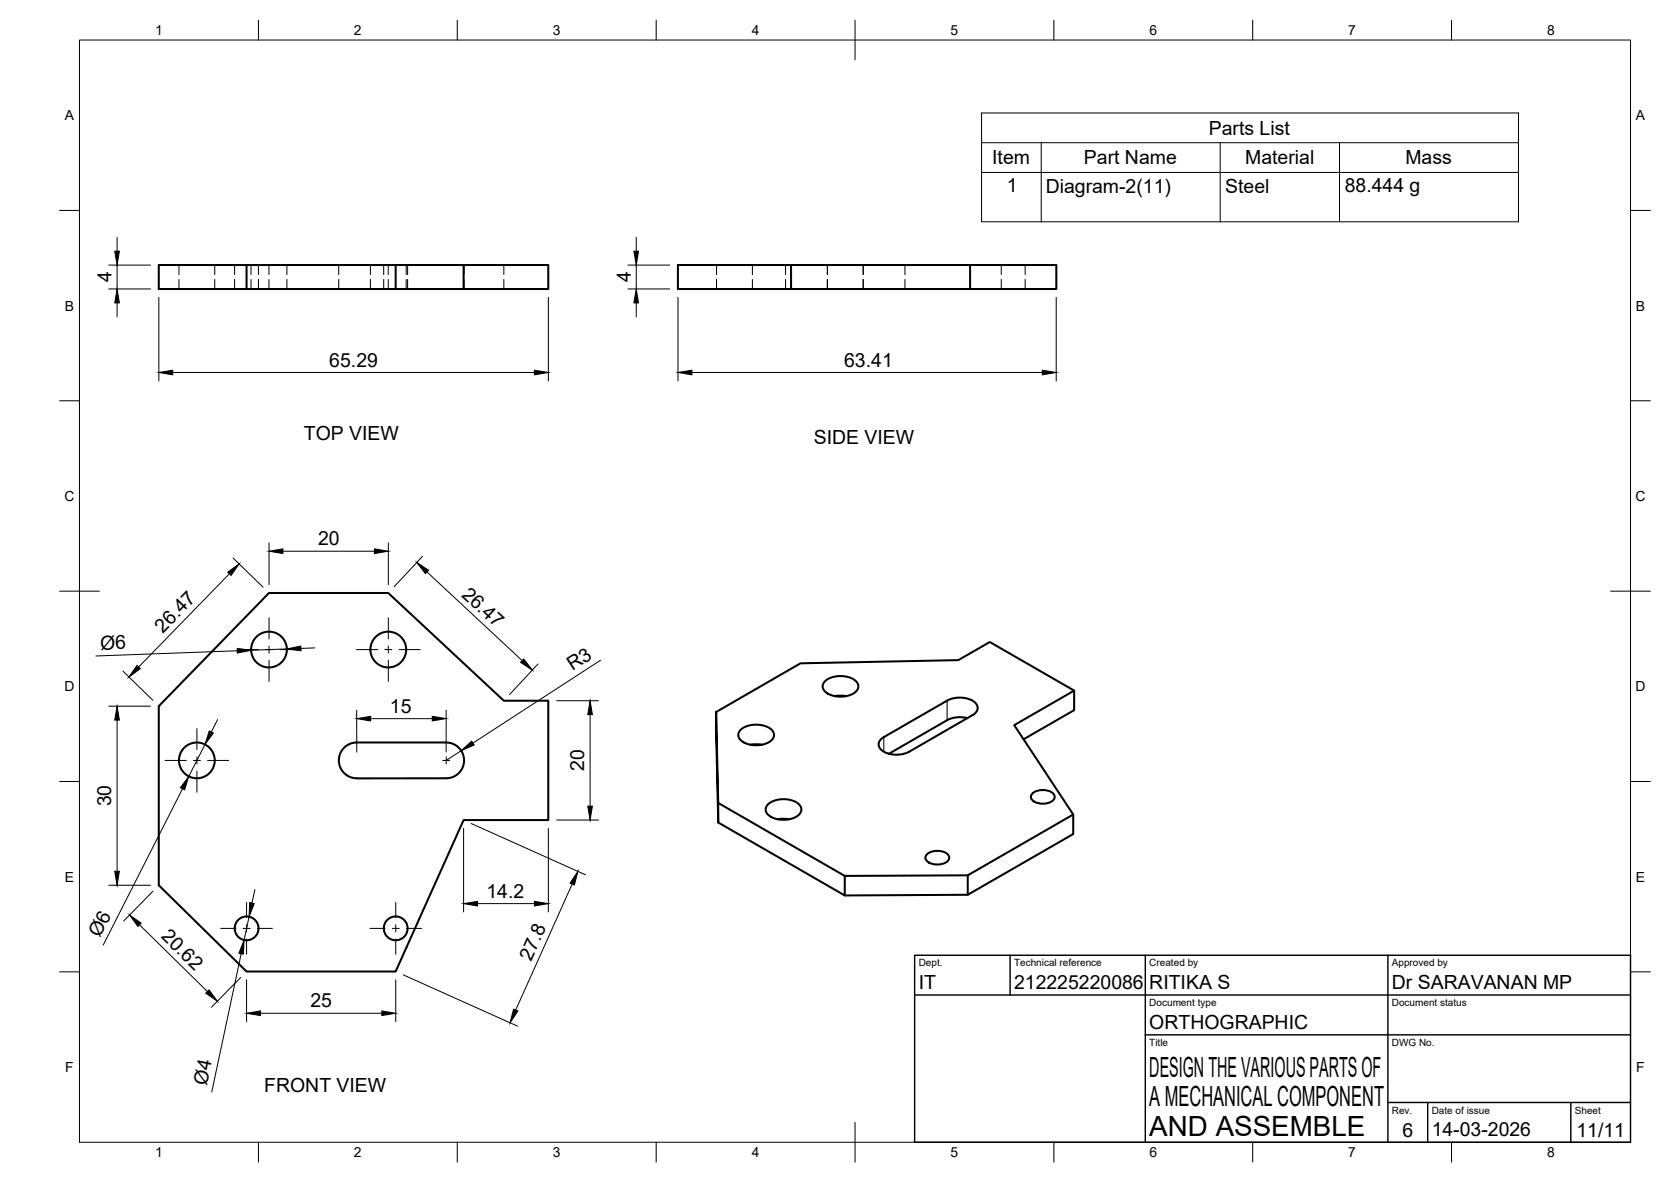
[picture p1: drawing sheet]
<svg xmlns="http://www.w3.org/2000/svg" width="420mm" height="297mm" viewBox="0 0 420 297" stroke-linecap="round" stroke-linejoin="round" font-family="sans-serif">
<!-- layer: Hidden -->
<g fill="none" stroke="#000" stroke-width=".25">
<path d="M45 66.6v2.4M45 70.2v2.4M54 66.6v2.4M54 70.2v2.4M59 66.6v2.4M59 70.2v2.4M63.1 66.6v2.4M63.1 70.2v2.4M65 66.6v2.4M65 70.2v2.4M67.6 66.6v2.4M67.6 70.2v2.4"/>
<path d="M72.1 66.6v2.4M72.1 70.2v2.4M85.2 66.6v2.4M85.2 70.2v2.4M93.1 66.6v2.4M93.1 70.2v2.4M96.5 66.6v2.4M96.5 70.2v2.4M97.6 66.6v2.4M97.6 70.2v2.4M102.1 66.6v2.4M102.1 70.2v2.4"/>
<path d="M102.5 66.6v2.4M102.5 70.2v2.4M116.7 66.6v2.4M116.7 70.2v2.4M126.7 66.6v2.4M126.7 70.2v2.4M180.2 66.6v2.4M180.2 70.2v2.4M189.2 66.6v2.4M189.2 70.2v2.4M197.5 66.6v2.4M197.5 70.2v2.4"/>
<path d="M208 66.6v2.4M208 70.2v2.4M217 66.6v2.4M217 70.2v2.4M227.5 66.6v2.4M227.5 70.2v2.4M251.8 66.6v2.4M251.8 70.2v2.4M257.8 66.6v2.4M257.8 70.2v2.4"/>
</g>
<!-- layer: Visible -->
<g fill="none" stroke="#000" stroke-width=".51">
<path d="M62 66.6h-22.1v6h22.1v-6h37.5M99.5 72.6h17.1M116.6 66.6h21.3v6h-21.3zM116.6 66.6h-17.1v6h-37.5M170.5 66.6h28.4v6h-28.4zM198.9 72.6h45M198.9 66.6h45M243.9 66.6h21.7v6h-21.7zM67.6 149h30l29.1 27.1h11.2v30h-21.3l-17.1 38h-37.5l-22.1-21.6v-45zM180.1 178.9l.5 27.8-.5-27.8 21.2-12.2 39.7-.8 7.9-4.6 21.2 12.3v4.9l-12.7 7.3M207.6 171.1a6.4 6.4 0 0 1 7.9 .4 1.88 1.88 0 0 1-1 2.8 6.4 6.4 0 0 1-7.3-.8 1.69 1.69 0 0 1 .4-2.4zM209.9 174.9l1.4-.1 1.5 .1"/>
<path d="M238.2 176.1a6.4 6.4 0 0 1 7.3 .8 1.88 1.88 0 0 1-1 2.8l-15.9 9.2a6.4 6.4 0 0 1-7.4-.9 1.88 1.88 0 0 1 1-2.8l15.9-9.1M270.1 173.6l-15.1 8.6 14.9 22.5v4.9l-26.6 15.3M89.7 195.6a4.5 4.5 0 0 1-4.5-4.5 4.5 4.5 0 0 1 4.5-4.5h22.5a4.5 4.5 0 0 1 4.5 4.5 4.5 4.5 0 0 1-4.5 4.5h-22.5M186.4 183.3a6.4 6.4 0 0 1 7.9 .4 1.88 1.88 0 0 1-1 2.8 6.4 6.4 0 0 1-7.3-.8 1.69 1.69 0 0 1 .4-2.4zM188.7 187.2l1.4-.2 1.5 .2M238.1 181l-14.6 8.4M243.2 180.5l-1.5-.3-1.5 .1-2 .7M259.6 199.4a4.1 4.1 0 0 1 5.5 .4 1.8 1.8 0 0 1-1.9 2.1l-1.3 .1a2.53 2.53 0 0 1-2.7-1.7zM180.6 206.7l31.8 18.3v-4.9l30.9-.1M180.6 201.8l31.8 18.3M193.3 202a6.4 6.4 0 0 1 7.9 .5 1.88 1.88 0 0 1-1 2.8 6.4 6.4 0 0 1-7.4-.9 1.69 1.69 0 0 1 .5-2.4zM195.6 205.9l1.4-.2 1.5 .2"/>
<path d="M233.1 214.7a4.1 4.1 0 0 1 5.5 .4 1.8 1.8 0 0 1-1.9 2.1l-1.3 .1a2.53 2.53 0 0 1-2.7-1.8zM269.9 204.7l-26.6 15.3v4.9l-30.9 .1"/>
<circle cx="67.6" cy="163.2" r="4.5"/>
<circle cx="97.6" cy="163.2" r="4.5"/>
<circle cx="49.5" cy="191.1" r="4.5"/>
<circle cx="62" cy="233.3" r="3"/>
<circle cx="99.5" cy="233.3" r="3"/>
</g>
<!-- layer: Visible Narrow -->
<path d="M238.1 176.1v4.9M222.2 185.2v3.7" fill="none" stroke="#000" stroke-width=".25"/>
<!-- layer: BORDER -->
<g fill="none" stroke="#000" stroke-width=".25">
<path d="M20 10.1h390v276.9h-390zM65 5.1v5M115 5.1v5M165 5.1v5M215 5.1v10M265 5.1v5M315 5.1v5M365 5.1v5M15 52.9h5M410 52.9h5M15 100.7h5M410 100.7h5"/>
<path d="M15 148.6h10M405 148.6h10M15 196.4h5M410 196.4h5M15 244.2h5M410 244.2h5M65 287v5M115 287v5M165 287v5M215 282.1v9.9M265 287v5M315 287v5"/>
<path d="M365 287v5"/>
</g>
<!-- layer: TITLEBLOCK -->
<path d="M230 240.1h180v46.9h-180zM230 250h180M254 240.1v9.9M288 240.1v46.9M349 240.1v46.9M288 260.1h122M349 277.1h61M359 277.1v9.9M395 277.1v9.9" fill="none" stroke="#000" stroke-width=".36"/>
<!-- layer: Smart Centers -->
<g fill="none" stroke="#000" stroke-width=".25">
<path d="M67.6 155.2v5.4M97.6 155.2v5.4M59.6 163.2h5.4M66.8 163.2h1.7M67.6 162.4v1.7M67.6 165.9v5.3M70.3 163.2h5.3M89.6 163.2h5.4M96.8 163.2h1.7M97.6 162.4v1.7M97.6 165.9v5.3M100.3 163.2h5.3"/>
<path d="M41.5 191.1h5.3M48.6 191.1h1.8M49.5 183.1v5.3M49.5 190.2v1.8M49.5 193.8v5.3M52.2 191.1h5.3M111.3 191.1h1.8M112.2 190.2v1.8M55.5 233.3h3.8M61.1 233.3h1.8M62 226.8v3.8M62 232.4v1.8"/>
<path d="M62 236v3.8M64.7 233.3h3.8M93 233.3h3.8M98.6 233.3h1.8M99.5 226.8v3.8M99.5 232.4v1.8M99.5 236v3.8M102.2 233.3h3.8"/>
</g>
<!-- layer: FD_Dimensions -->
<g fill="none" stroke="#000" stroke-width=".25">
<path d="M29.4 59.6v3.5M160 59.6v3.5M27.3 66.6h10.5M27.3 72.6h10.5M29.4 66.6v6M29.4 76.1v3.5M39.9 74.7v21M137.9 74.7v21M157.9 66.6h10.5M157.9 72.6h10.5M160 66.6v6M160 76.1v3.5"/>
<path d="M170.5 74.7v21M265.6 74.7v21M43.4 93.6h91M174 93.6h88.1M67.6 136.4v10.5M71.1 138.5h23M97.6 136.4v10.5M106.2 139.8l-7.1 7.7M57.7 144.2l-22.8 23.4M58.6 140.2l7.5 7.4M107.4 143.7l23.9 22.3M27.3 177.5h10.5"/>
<path d="M30.9 168.7l7.5 7.3M59.6 163.5l-35.5 1.4M72.1 163.1l-9 .3M79.1 162.8l-3.5 .1M89.7 178.5v10.5M112.2 178.5v10.5M135.3 166.9l-7.2 7.6M140 176.1h10.5M148.4 179.6v23M151 165.9l-32.1 20.8M29.4 181v38M45.9 198.2l-19.9 39.3"/>
<path d="M51.5 187.1l-4 8M54.7 180.8l-1.6 3.2M93.2 180.6h15.5M116 188.6l-3.8 2.5M116.6 208.2v21M118.5 207l28.7 12.8M137.9 208.2v21M140 206.1h10.5M27.3 222.5h10.5M35.1 232.4l17.1 16.8M38.5 224l-7.4 7.4M60.6 239.7l-7.4 34.8"/>
<path d="M62.6 230.4l-1.2 5.8M64.1 223.5l-.7 3.4M120.1 227.1h14.3M143.9 222.2l-14.2 31.6M60.5 245.6l-7.3 7.5M62 246.2v10.5M65.5 254.6h30.5M99.5 246.2v10.5M101.4 245l28.8 12.9"/>
</g>
<g fill="#000" stroke="#000" stroke-width=".25">
<path d="M28.9 63.1h1.1l-.6 3.5zM29.4 72.6l.6 3.5h-1.1zM159.4 63.1h1.1l-.5 3.5zM160 72.6l.5 3.5h-1.1zM39.9 93.6l3.5-.6v1.2zM134.4 93l3.5 .6-3.5 .6zM170.5 93.6l3.5-.6v1.2zM262.1 93l3.5 .6-3.5 .6zM67.6 138.5l3.5-.6v1.2zM94.1 137.9l3.5 .6-3.5 .6zM57.3 143.8l2.8-2.1-2 2.9zM104.8 141.3l3 2-.8 .9z"/>
<path d="M34.4 167.2l.9 .8-2.9 2.1zM59.6 162.9l3.5 .5-3.4 .7zM72.1 163.1l3.5-.7 .1 1.1zM131.7 165.6l2.2 2.8-3-2zM148.4 176.1l.5 3.5h-1.1zM29.4 177.5l.6 3.5h-1.1zM47.5 195.1l-1.1 3.4-1-.5zM52.6 183.7l1.1 .5-2.2 2.9zM89.7 180.6l3.5-.6v1.2zM108.7 180l3.5 .6-3.5 .6zM116 188.6l2.6-2.3 .6 .9zM28.9 219h1.1l-.6 3.5z"/>
<path d="M147.8 202.6h1.1l-.5 3.5zM32.6 229.9l2.9 2.1-.8 .8zM61.4 236.2l-.2 3.6-1.1-.3zM62.8 226.8l1.1 .3-1.3 3.3zM116.6 227.1l3.5-.6v1.2zM134.4 226.5l3.5 .6-3.5 .6zM145.3 219l-.9 3.4-1.1-.5zM51.7 249.6l.9-.8 2.1 2.8zM62 254.6l3.5-.6v1.2zM96 254l3.5 .6-3.5 .6zM129.1 253.6l1.1 .5-2 2.9z"/>
</g>
<!-- layer: Parts Lists -->
<path d="M246.8 28.4h135v27.3h-135zM246.8 35.9h135M261.8 35.9v19.8M306.8 35.9v19.8M336.8 35.9v19.8M246.8 43.3h135" fill="none" stroke="#000" stroke-width=".25"/>
<g font-size="7">
<text x="289" y="270.6">DESIGN THE VARIOUS PARTS OF</text>
<text x="289" y="278.1">A MECHANICAL COMPONENT</text>
<text x="289" y="285.5">AND ASSEMBLE</text>
</g>
<g font-size="4.9">
<text x="304" y="33.9">Parts List</text>
<text x="249.5" y="41.3">Item</text>
<text x="272.5" y="41.3">Part Name</text>
<text x="313.1" y="41.3">Material</text>
<text x="353.4" y="41.3">Mass</text>
<text x="253.1" y="48.2">1</text>
<text x="262.9" y="48.4">Diagram-2(11)</text>
<text x="308.1" y="48.4">Steel</text>
<text x="338.1" y="48.3">88.444 g</text>
<text x="28" y="70.9" transform="rotate(-90 28 70.9)">4</text>
<text x="158.6" y="70.9" transform="rotate(-90 158.6 70.9)">4</text>
<text x="82.8" y="92.1">65.29</text>
<text x="212.3" y="92.1">63.41</text>
<text x="76.4" y="110.7">TOP VIEW</text>
<text x="204.6" y="111.5">SIDE VIEW</text>
<text x="80" y="137.1">20</text>
<text x="115.9" y="149.7" transform="rotate(43 115.9 149.7)">26.47</text>
<text x="41" y="159.2" transform="rotate(-46 41 159.2)">26.47</text>
<text x="25.3" y="163.3" transform="rotate(-2 25.3 163.3)">Ø6</text>
<text x="144" y="168.7" transform="rotate(-33 144 168.7)">R3</text>
<text x="98" y="179.1">15</text>
<text x="146.9" y="193.8" transform="rotate(-90 146.9 193.8)">20</text>
<text x="28" y="202.7" transform="rotate(-90 28 202.7)">30</text>
<text x="122.3" y="225.7">14.2</text>
<text x="25.1" y="235.7" transform="rotate(-63 25.1 235.7)">Ø6</text>
<text x="40.3" y="235.5" transform="rotate(45 40.3 235.5)">20.62</text>
<text x="133.5" y="241.7" transform="rotate(-66 133.5 241.7)">27.8</text>
<text x="231" y="248.5">IT</text>
<text x="255" y="248.5">212225220086</text>
<text x="289" y="248.5">RITIKA S</text>
<text x="350" y="248.5">Dr SARAVANAN MP</text>
<text x="78.1" y="253.2">25</text>
<text x="289" y="258.6">ORTHOGRAPHIC</text>
<text x="52" y="273" transform="rotate(-78 52 273)">Ø4</text>
<text x="66.4" y="274.3">FRONT VIEW</text>
<text x="352.6" y="285.7">6</text>
<text x="360" y="285.5">14-03-2026</text>
<text x="396.4" y="285.7">11/11</text>
</g>
<g font-size="3.5">
<text x="39" y="8.8">1</text>
<text x="89" y="8.8">2</text>
<text x="139" y="8.8">3</text>
<text x="189" y="8.8">4</text>
<text x="239" y="8.8">5</text>
<text x="289" y="8.8">6</text>
<text x="339" y="8.8">7</text>
<text x="389" y="8.8">8</text>
<text x="16.3" y="30.2">A</text>
<text x="411.3" y="30.2">A</text>
<text x="16.3" y="78">B</text>
<text x="411.3" y="78">B</text>
<text x="16.2" y="125.9">C</text>
<text x="411.2" y="125.9">C</text>
<text x="16.2" y="173.7">D</text>
<text x="411.2" y="173.7">D</text>
<text x="16.3" y="221.6">E</text>
<text x="411.3" y="221.6">E</text>
<text x="16.4" y="269.4">F</text>
<text x="411.4" y="269.4">F</text>
<text x="39" y="290.8">1</text>
<text x="89" y="290.8">2</text>
<text x="139" y="290.8">3</text>
<text x="189" y="290.8">4</text>
<text x="239" y="290.8">5</text>
<text x="289" y="290.8">6</text>
<text x="339" y="290.8">7</text>
<text x="389" y="290.8">8</text>
</g>
<g font-size="2.5">
<text x="231" y="242.9">Dept.</text>
<text x="255" y="242.9">Technical reference</text>
<text x="289" y="242.9">Created by</text>
<text x="350" y="242.9">Approved by</text>
<text x="289" y="252.8">Document type</text>
<text x="350" y="252.8">Document status</text>
<text x="289" y="262.9">Title</text>
<text x="350" y="262.9">DWG No.</text>
<text x="350" y="279.9">Rev.</text>
<text x="360" y="279.9">Date of issue</text>
<text x="396" y="279.9">Sheet</text>
</g>
</svg>
